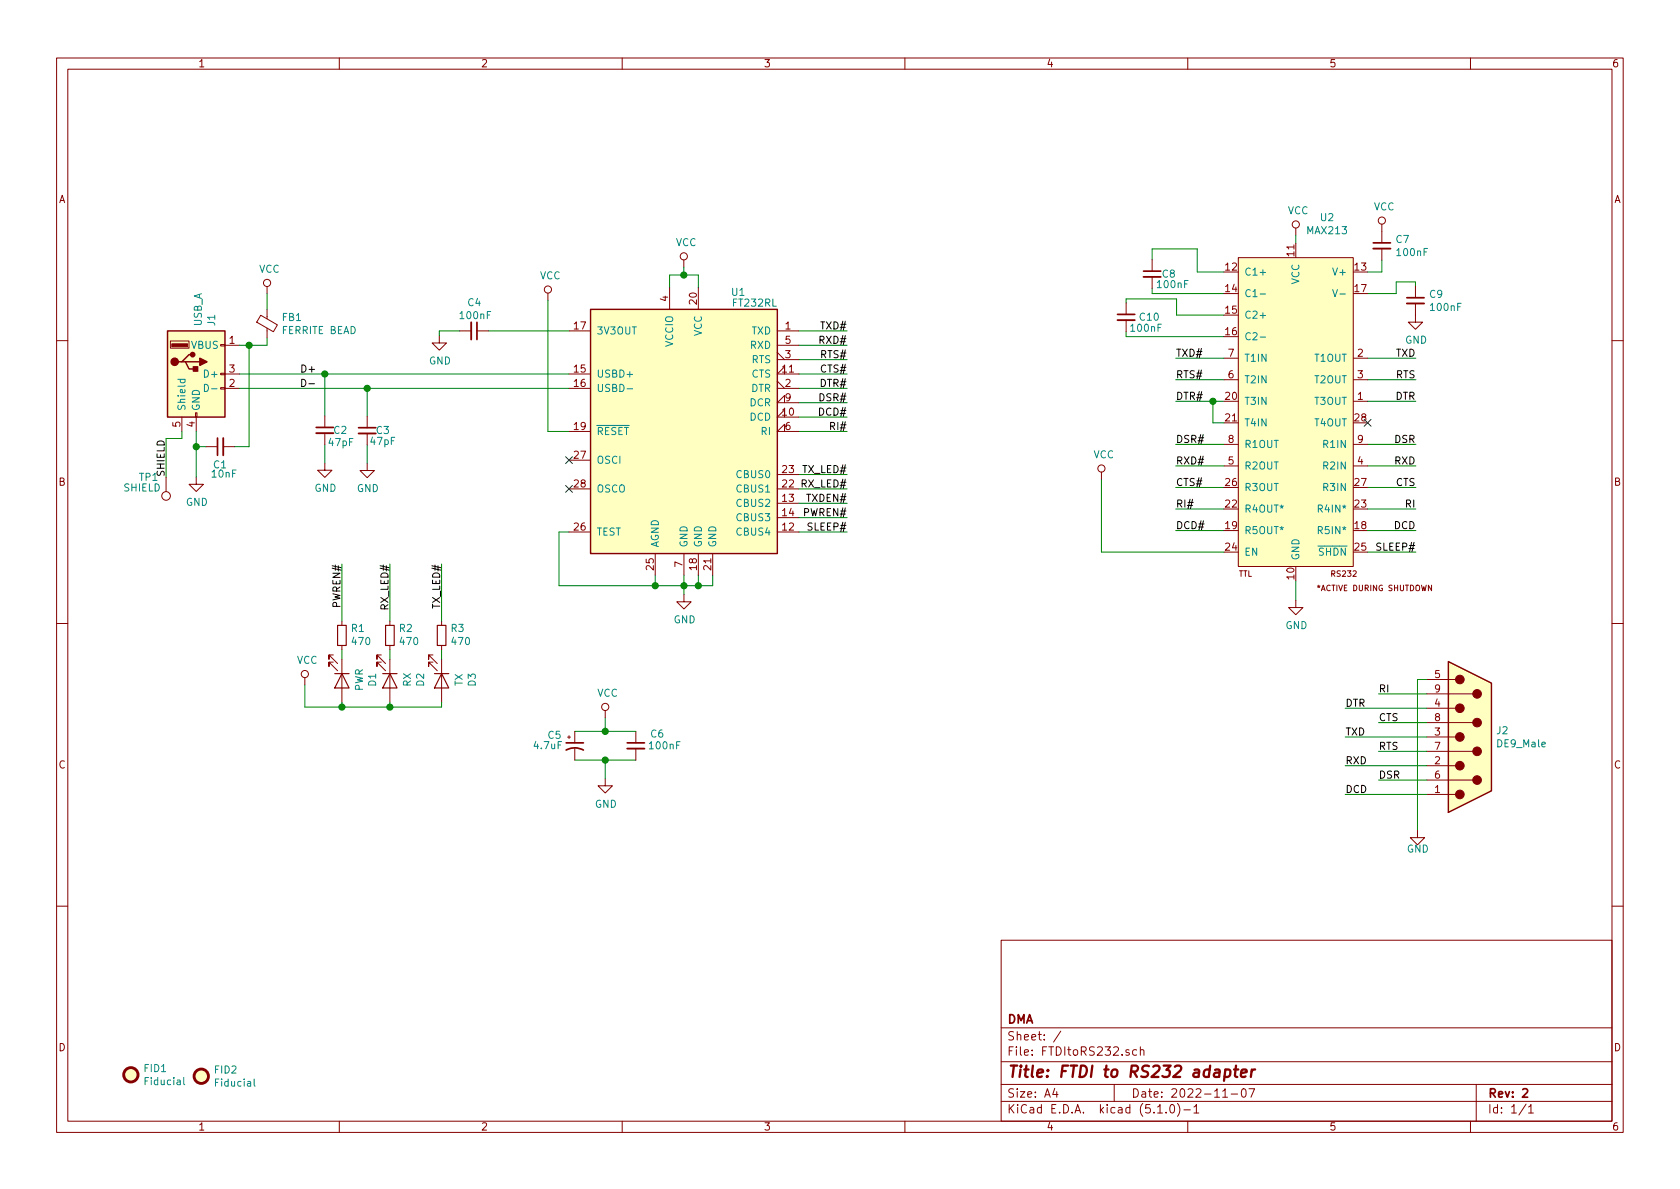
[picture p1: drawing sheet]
EESchema Schematic File Version 4
LIBS:FTDItoRS232-cache
EELAYER 29 0
EELAYER END
$Descr A4 11693 8268
encoding utf-8
Sheet 1 1
Title "FTDI to RS232 adapter"
Date "2022-11-07"
Rev "2"
Comp "DMA"
Comment1 ""
Comment2 ""
Comment3 ""
Comment4 ""
$EndDescr
$Comp
L Device:LED D3
U 1 1
P 3074 4730
F 0 "D3" H 3067 4946 50  0000 C CNN
F 1 "TX" H 3067 4855 50  0000 C CNN
F 2 "LED_SMD:LED_0805_2012Metric" H 3074 4730 50  0001 C CNN
F 3 "~" H 3074 4730 50  0001 C CNN
	1    3074 4730
	0    1    1    0   
$EndComp
$Comp
L Device:LED D2
U 1 1
P 2714 4730
F 0 "D2" H 2707 4946 50  0000 C CNN
F 1 "RX" H 2707 4855 50  0000 C CNN
F 2 "LED_SMD:LED_0805_2012Metric" H 2714 4730 50  0001 C CNN
F 3 "~" H 2714 4730 50  0001 C CNN
	1    2714 4730
	0    1    1    0   
$EndComp
Wire Wire Line
	3961 2994 3814 2994
Wire Wire Line
	3961 3694 3891 3694
Wire Wire Line
	3891 3694 3891 4068
Wire Wire Line
	3891 4068 4561 4068
Wire Wire Line
	4961 4068 4961 3994
Wire Wire Line
	4561 3994 4561 4068
Connection ~ 4561 4068
Wire Wire Line
	4561 4068 4761 4068
Wire Wire Line
	4761 3994 4761 4068
Connection ~ 4761 4068
Wire Wire Line
	4761 4068 4861 4068
Wire Wire Line
	4861 3994 4861 4068
Connection ~ 4861 4068
Wire Wire Line
	4861 4068 4961 4068
Wire Wire Line
	4761 4068 4761 4130
$Comp
L power:GND #PWR0103
U 1 1
P 4761 4130
F 0 "#PWR0103" H 4761 3880 50  0001 C CNN
F 1 "GND" H 4766 3957 50  0000 C CNN
F 2 "" H 4761 4130 50  0001 C CNN
F 3 "" H 4761 4130 50  0001 C CNN
	1    4761 4130
	1    0    0    -1  
$EndComp
Wire Wire Line
	4661 1994 4661 1905
Wire Wire Line
	4861 1905 4861 1994
Wire Wire Line
	3074 4880 3074 4913
Wire Wire Line
	3074 4913 2714 4913
Wire Wire Line
	2714 4913 2714 4880
Connection ~ 2714 4913
Text Label 2714 3917 3    50   ~ 0
RX_LED#
Wire Wire Line
	5561 3294 5897 3294
Wire Wire Line
	5561 3694 5897 3694
Wire Wire Line
	5561 2994 5897 2994
Wire Wire Line
	5561 2794 5897 2794
Wire Wire Line
	5561 2694 5897 2694
Wire Wire Line
	5561 2594 5897 2594
Wire Wire Line
	5561 2494 5897 2494
Wire Wire Line
	5561 2394 5897 2394
Text Label 3074 3917 3    50   ~ 0
TX_LED#
Text Label 5897 2394 2    50   ~ 0
RXD#
Text Label 5897 2494 2    50   ~ 0
RTS#
Text Label 5897 2594 2    50   ~ 0
CTS#
Text Label 5897 2694 2    50   ~ 0
DTR#
Text Label 5897 2794 2    50   ~ 0
DSR#
Text Label 5897 2994 2    50   ~ 0
RI#
Wire Wire Line
	2380 4580 2380 4514
Wire Wire Line
	2714 4580 2714 4514
Wire Wire Line
	3074 4580 3074 4514
$Comp
L power:GND #PWR0107
U 1 1
P 3058 2328
F 0 "#PWR0107" H 3058 2078 50  0001 C CNN
F 1 "GND" H 3063 2155 50  0000 C CNN
F 2 "" H 3058 2328 50  0001 C CNN
F 3 "" H 3058 2328 50  0001 C CNN
	1    3058 2328
	1    0    0    -1  
$EndComp
$Comp
L Device:LED D1
U 1 1
P 2380 4730
F 0 "D1" H 2373 4946 50  0000 C CNN
F 1 "PWR" H 2373 4855 50  0000 C CNN
F 2 "LED_SMD:LED_0805_2012Metric" H 2380 4730 50  0001 C CNN
F 3 "~" H 2380 4730 50  0001 C CNN
	1    2380 4730
	0    1    1    0   
$EndComp
Wire Wire Line
	2122 4913 2122 4758
Wire Wire Line
	2122 4913 2380 4913
Wire Wire Line
	2380 4880 2380 4913
Connection ~ 2380 4913
Wire Wire Line
	2380 4913 2714 4913
Text Label 2380 3917 3    50   ~ 0
PWREN#
Text Label 5897 2294 2    50   ~ 0
TXD#
Wire Wire Line
	5561 2294 5897 2294
Wire Wire Line
	7839 2071 7839 2099
Wire Wire Line
	7839 2334 7839 2299
Wire Wire Line
	9619 1884 9619 1801
Wire Wire Line
	9520 1884 9619 1884
Wire Wire Line
	9853 1953 9853 1983
$Comp
L power:GND #PWR0108
U 1 1
P 9853 2183
F 0 "#PWR0108" H 9853 1933 50  0001 C CNN
F 1 "GND" H 9858 2010 50  0000 C CNN
F 2 "" H 9853 2183 50  0001 C CNN
F 3 "" H 9853 2183 50  0001 C CNN
	1    9853 2183
	1    0    0    -1  
$EndComp
Wire Wire Line
	9719 1953 9853 1953
Wire Wire Line
	9520 2034 9719 2034
Wire Wire Line
	9719 2034 9719 1953
Wire Wire Line
	9020 4034 9020 4170
$Comp
L power:GND #PWR0110
U 1 1
P 9020 4170
F 0 "#PWR0110" H 9020 3920 50  0001 C CNN
F 1 "GND" H 9025 3997 50  0000 C CNN
F 2 "" H 9020 4170 50  0001 C CNN
F 3 "" H 9020 4170 50  0001 C CNN
	1    9020 4170
	1    0    0    -1  
$EndComp
Wire Wire Line
	8184 3534 8520 3534
Wire Wire Line
	7839 2334 8520 2334
Wire Wire Line
	7839 2071 8190 2071
Wire Wire Line
	8190 2184 8190 2071
Wire Wire Line
	8520 2184 8190 2184
Wire Wire Line
	8020 1723 8020 1798
Wire Wire Line
	8334 1723 8020 1723
Wire Wire Line
	8334 1884 8334 1723
Wire Wire Line
	8520 1884 8334 1884
Wire Wire Line
	8020 2034 8020 1998
Wire Wire Line
	8520 2034 8020 2034
Wire Wire Line
	8520 2634 8184 2634
Text Label 8184 2634 0    50   ~ 0
RTS#
Text Label 8184 2784 0    50   ~ 0
DTR#
Wire Wire Line
	8520 2784 8443 2784
Text Label 8184 3384 0    50   ~ 0
CTS#
Wire Wire Line
	8520 3384 8184 3384
Text Label 8184 3684 0    50   ~ 0
DCD#
Wire Wire Line
	8520 3684 8184 3684
Text Label 8184 3534 0    50   ~ 0
RI#
Text Label 8184 3234 0    50   ~ 0
RXD#
Wire Wire Line
	8184 3234 8520 3234
Text Label 5897 2894 2    50   ~ 0
DCD#
Wire Wire Line
	5897 2894 5561 2894
Wire Wire Line
	3058 2294 3058 2328
Wire Wire Line
	3058 2294 3200 2294
Wire Wire Line
	3400 2294 3961 2294
$Comp
L power:GND #PWR0115
U 1 1
P 4213 5411
F 0 "#PWR0115" H 4213 5161 50  0001 C CNN
F 1 "GND" H 4218 5235 50  0000 C CNN
F 2 "" H 4213 5411 50  0001 C CNN
F 3 "" H 4213 5411 50  0001 C CNN
	1    4213 5411
	1    0    0    -1  
$EndComp
$Comp
L Interface_USB:FT232RL U1
U 1 1
P 4761 2994
F 0 "U1" H 5139 3965 50  0000 C CNN
F 1 "FT232RL" H 5252 3890 50  0000 C CNN
F 2 "Package_SO:SSOP-28_5.3x10.2mm_P0.65mm" H 4761 2994 50  0001 C CNN
F 3 "http://www.ftdichip.com/Products/ICs/FT232RL.htm" H 4761 2994 50  0001 C CNN
	1    4761 2994
	1    0    0    -1  
$EndComp
Text Label 5897 3594 2    50   ~ 0
PWREN#
Text Label 5897 3494 2    50   ~ 0
TXDEN#
Text Label 5897 3694 2    50   ~ 0
SLEEP#
Wire Wire Line
	5561 3594 5897 3594
Wire Wire Line
	5561 3494 5897 3494
Wire Wire Line
	5561 3394 5897 3394
Text Label 5897 3394 2    50   ~ 0
RX_LED#
Text Label 5897 3294 2    50   ~ 0
TX_LED#
Wire Wire Line
	4213 5282 4426 5282
Wire Wire Line
	4213 5282 4001 5282
Connection ~ 4213 5282
Wire Wire Line
	4213 5082 4001 5082
Connection ~ 4213 5082
Wire Wire Line
	4213 5281 4213 5282
Wire Wire Line
	4213 5282 4213 5411
Wire Wire Line
	4213 5082 4213 4987
$Comp
L power:VCC #PWR0104
U 1 1
P 4213 4987
F 0 "#PWR0104" H 4213 4837 50  0001 C CNN
F 1 "VCC" H 4230 5160 50  0000 C CNN
F 2 "" H 4213 4987 50  0001 C CNN
F 3 "" H 4213 4987 50  0001 C CNN
	1    4213 4987
	1    0    0    -1  
$EndComp
$Comp
L power:VCC #PWR0106
U 1 1
P 3814 2081
F 0 "#PWR0106" H 3814 1931 50  0001 C CNN
F 1 "VCC" H 3831 2254 50  0000 C CNN
F 2 "" H 3814 2081 50  0001 C CNN
F 3 "" H 3814 2081 50  0001 C CNN
	1    3814 2081
	1    0    0    -1  
$EndComp
Wire Wire Line
	4661 1905 4760 1905
$Comp
L power:VCC #PWR0109
U 1 1
P 4760 1850
F 0 "#PWR0109" H 4760 1700 50  0001 C CNN
F 1 "VCC" H 4777 2023 50  0000 C CNN
F 2 "" H 4760 1850 50  0001 C CNN
F 3 "" H 4760 1850 50  0001 C CNN
	1    4760 1850
	1    0    0    -1  
$EndComp
$Comp
L power:VCC #PWR0111
U 1 1
P 9020 1628
F 0 "#PWR0111" H 9020 1478 50  0001 C CNN
F 1 "VCC" H 9037 1801 50  0000 C CNN
F 2 "" H 9020 1628 50  0001 C CNN
F 3 "" H 9020 1628 50  0001 C CNN
	1    9020 1628
	1    0    0    -1  
$EndComp
$Comp
L power:VCC #PWR0113
U 1 1
P 9619 1601
F 0 "#PWR0113" H 9619 1451 50  0001 C CNN
F 1 "VCC" H 9636 1774 50  0000 C CNN
F 2 "" H 9619 1601 50  0001 C CNN
F 3 "" H 9619 1601 50  0001 C CNN
	1    9619 1601
	1    0    0    -1  
$EndComp
$Comp
L power:VCC #PWR0117
U 1 1
P 2122 4758
F 0 "#PWR0117" H 2122 4608 50  0001 C CNN
F 1 "VCC" H 2139 4931 50  0000 C CNN
F 2 "" H 2122 4758 50  0001 C CNN
F 3 "" H 2122 4758 50  0001 C CNN
	1    2122 4758
	1    0    0    -1  
$EndComp
Wire Wire Line
	9020 1684 9020 1628
Wire Wire Line
	4760 1905 4760 1850
Connection ~ 4760 1905
Wire Wire Line
	4760 1905 4861 1905
$Comp
L Device:C_Small C9
U 1 1
P 9853 2083
F 0 "C9" H 9945 2129 50  0000 L CNN
F 1 "100nF" H 9945 2038 50  0000 L CNN
F 2 "Capacitor_SMD:C_0603_1608Metric" H 9853 2083 50  0001 C CNN
F 3 "~" H 9853 2083 50  0001 C CNN
	1    9853 2083
	1    0    0    -1  
$EndComp
$Comp
L Device:C_Small C7
U 1 1
P 9619 1701
F 0 "C7" H 9711 1747 50  0000 L CNN
F 1 "100nF" H 9711 1656 50  0000 L CNN
F 2 "Capacitor_SMD:C_0603_1608Metric" H 9619 1701 50  0001 C CNN
F 3 "~" H 9619 1701 50  0001 C CNN
	1    9619 1701
	1    0    0    -1  
$EndComp
$Comp
L Device:C_Small C10
U 1 1
P 7839 2199
F 0 "C10" H 7925 2202 50  0000 L CNN
F 1 "100nF" H 7859 2125 50  0000 L CNN
F 2 "Capacitor_SMD:C_0603_1608Metric" H 7839 2199 50  0001 C CNN
F 3 "~" H 7839 2199 50  0001 C CNN
	1    7839 2199
	1    0    0    -1  
$EndComp
$Comp
L Device:C_Small C8
U 1 1
P 8020 1898
F 0 "C8" H 8084 1900 50  0000 L CNN
F 1 "100nF" H 8044 1827 50  0000 L CNN
F 2 "Capacitor_SMD:C_0603_1608Metric" H 8020 1898 50  0001 C CNN
F 3 "~" H 8020 1898 50  0001 C CNN
	1    8020 1898
	1    0    0    -1  
$EndComp
$Comp
L Device:C_Small C6
U 1 1
P 4426 5182
F 0 "C6" H 4523 5266 50  0000 L CNN
F 1 "100nF" H 4508 5184 50  0000 L CNN
F 2 "Capacitor_SMD:C_0603_1608Metric" H 4426 5182 50  0001 C CNN
F 3 "~" H 4426 5182 50  0001 C CNN
	1    4426 5182
	1    0    0    -1  
$EndComp
$Comp
L Device:C_Small C4
U 1 1
P 3300 2294
F 0 "C4" V 3101 2244 50  0000 L CNN
F 1 "100nF" V 3191 2184 50  0000 L CNN
F 2 "Capacitor_SMD:C_0603_1608Metric" H 3300 2294 50  0001 C CNN
F 3 "~" H 3300 2294 50  0001 C CNN
	1    3300 2294
	0    1    1    0   
$EndComp
$Comp
L Device:CP1_Small C5
U 1 1
P 4001 5182
F 0 "C5" H 3808 5257 50  0000 L CNN
F 1 "4.7uF" H 3707 5185 50  0000 L CNN
F 2 "Capacitor_Tantalum_SMD:CP_EIA-3216-18_Kemet-A" H 4001 5182 50  0001 C CNN
F 3 "~" H 4001 5182 50  0001 C CNN
	1    4001 5182
	1    0    0    -1  
$EndComp
Wire Wire Line
	4426 5082 4213 5082
$Comp
L Device:R_Small R1
U 1 1
P 2380 4414
F 0 "R1" H 2321 4368 50  0000 R CNN
F 1 "470" H 2321 4459 50  0000 R CNN
F 2 "Resistor_SMD:R_0603_1608Metric" H 2380 4414 50  0001 C CNN
F 3 "~" H 2380 4414 50  0001 C CNN
	1    2380 4414
	-1   0    0    1   
$EndComp
$Comp
L Device:R_Small R2
U 1 1
P 2714 4414
F 0 "R2" H 2655 4368 50  0000 R CNN
F 1 "470" H 2655 4459 50  0000 R CNN
F 2 "Resistor_SMD:R_0603_1608Metric" H 2714 4414 50  0001 C CNN
F 3 "~" H 2714 4414 50  0001 C CNN
	1    2714 4414
	-1   0    0    1   
$EndComp
$Comp
L Device:R_Small R3
U 1 1
P 3074 4414
F 0 "R3" H 3015 4368 50  0000 R CNN
F 1 "470" H 3015 4459 50  0000 R CNN
F 2 "Resistor_SMD:R_0603_1608Metric" H 3074 4414 50  0001 C CNN
F 3 "~" H 3074 4414 50  0001 C CNN
	1    3074 4414
	-1   0    0    1   
$EndComp
Wire Wire Line
	3814 2081 3814 2994
Wire Wire Line
	2380 4314 2380 3917
Wire Wire Line
	3074 4314 3074 3917
Wire Wire Line
	2714 4314 2714 3917
Wire Wire Line
	9520 2484 9856 2484
Wire Wire Line
	9520 2634 9856 2634
Wire Wire Line
	9520 3234 9856 3234
Wire Wire Line
	9520 3534 9856 3534
Wire Wire Line
	9520 3084 9856 3084
Wire Wire Line
	9520 3384 9856 3384
Text Label 9856 3384 2    50   ~ 0
CTS
Text Label 9856 2634 2    50   ~ 0
RTS
Text Label 9856 3084 2    50   ~ 0
DSR
Text Label 9856 3534 2    50   ~ 0
RI
Text Label 9856 2484 2    50   ~ 0
TXD
Text Label 9856 3234 2    50   ~ 0
RXD
Wire Wire Line
	9596 4821 9932 4821
Wire Wire Line
	9867 4721 9867 5772
$Comp
L Connector:DB9_Male J2
U 1 1
P 10232 5121
F 0 "J2" H 10412 5167 50  0000 L CNN
F 1 "DE9_Male" H 10412 5076 50  0000 L CNN
F 2 "Connector_Dsub:DSUB-9_Male_EdgeMount_P2.77mm" H 10232 5121 50  0001 C CNN
F 3 " ~" H 10232 5121 50  0001 C CNN
	1    10232 5121
	1    0    0    -1  
$EndComp
$Comp
L power:GND #PWR0112
U 1 1
P 9867 5772
F 0 "#PWR0112" H 9867 5522 50  0001 C CNN
F 1 "GND" H 9870 5645 50  0000 C CNN
F 2 "" H 9867 5772 50  0001 C CNN
F 3 "" H 9867 5772 50  0001 C CNN
	1    9867 5772
	1    0    0    -1  
$EndComp
Wire Wire Line
	9932 4721 9867 4721
Text Label 9596 4821 0    50   ~ 0
RI
Text Label 9596 5021 0    50   ~ 0
CTS
Text Label 9596 5221 0    50   ~ 0
RTS
Text Label 9596 5421 0    50   ~ 0
DSR
Text Label 9364 4921 0    50   ~ 0
DTR
Text Label 9364 5121 0    50   ~ 0
TXD
Text Label 9364 5321 0    50   ~ 0
RXD
Text Label 9364 5521 0    50   ~ 0
DCD
Wire Wire Line
	9932 5521 9364 5521
Wire Wire Line
	9932 5321 9364 5321
Wire Wire Line
	9932 5121 9364 5121
Wire Wire Line
	9932 4921 9364 4921
Wire Wire Line
	9596 5421 9932 5421
Wire Wire Line
	9596 5221 9932 5221
Wire Wire Line
	9596 5021 9932 5021
$Comp
L Mechanical:Fiducial FID1
U 1 1
P 911 7473
F 0 "FID1" H 996 7519 50  0000 L CNN
F 1 "Fiducial" H 996 7428 50  0000 L CNN
F 2 "Fiducial:Fiducial_1mm_Mask2mm" H 911 7473 50  0001 C CNN
F 3 "~" H 911 7473 50  0001 C CNN
	1    911  7473
	1    0    0    -1  
$EndComp
$Comp
L MAX213:MAX213 U2
U 1 1
P 9020 2734
F 0 "U2" H 9238 3965 50  0000 C CNN
F 1 "MAX213" H 9238 3874 50  0000 C CNN
F 2 "Package_SO:SSOP-28_5.3x10.2mm_P0.65mm" H 8720 3734 50  0001 C CNN
F 3 "" H 8720 3734 50  0001 C CNN
	1    9020 2734
	1    0    0    -1  
$EndComp
Wire Wire Line
	9856 3834 9520 3834
Text Label 9856 3834 2    50   ~ 0
SLEEP#
Wire Wire Line
	9520 2784 9856 2784
Text Label 9856 2784 2    50   ~ 0
DTR
Wire Wire Line
	8520 2484 8184 2484
Text Label 8184 2484 0    50   ~ 0
TXD#
Text Label 8184 3084 0    50   ~ 0
DSR#
Wire Wire Line
	8520 3084 8184 3084
NoConn ~ 9520 2934
Wire Wire Line
	8520 3834 7667 3834
Wire Wire Line
	7667 3834 7667 3327
$Comp
L power:VCC #PWR0116
U 1 1
P 7667 3327
F 0 "#PWR0116" H 7667 3177 50  0001 C CNN
F 1 "VCC" H 7684 3500 50  0000 C CNN
F 2 "" H 7667 3327 50  0001 C CNN
F 3 "" H 7667 3327 50  0001 C CNN
	1    7667 3327
	1    0    0    -1  
$EndComp
Wire Wire Line
	8520 2934 8443 2934
Wire Wire Line
	8443 2934 8443 2784
Connection ~ 8443 2784
Wire Wire Line
	8443 2784 8184 2784
Text Label 9856 3684 2    50   ~ 0
DCD
Wire Wire Line
	9520 3684 9856 3684
Text Label 2087 2594 0    50   ~ 0
D+
Text Label 2086 2694 0    50   ~ 0
D-
Wire Wire Line
	1156 3043 1156 3313
$Comp
L power:VCC #PWR0105
U 1 1
P 1859 2035
F 0 "#PWR0105" H 1859 1885 50  0001 C CNN
F 1 "VCC" H 1876 2208 50  0000 C CNN
F 2 "" H 1859 2035 50  0001 C CNN
F 3 "" H 1859 2035 50  0001 C CNN
	1    1859 2035
	1    0    0    -1  
$EndComp
$Comp
L Device:C_Small C1
U 1 1
P 1534 3100
F 0 "C1" V 1405 3050 50  0000 L CNN
F 1 "10nF" V 1341 2980 50  0000 L CNN
F 2 "Capacitor_SMD:C_0603_1608Metric" H 1534 3100 50  0001 C CNN
F 3 "~" H 1534 3100 50  0001 C CNN
	1    1534 3100
	0    -1   -1   0   
$EndComp
$Comp
L Connector:TestPoint TP1
U 1 1
P 1156 3313
F 0 "TP1" H 1348 3316 50  0000 R CNN
F 1 "SHIELD" H 1456 3390 50  0000 R CNN
F 2 "TestPoint:TestPoint_THTPad_1.0x1.0mm_Drill0.5mm" H 1356 3313 50  0001 C CNN
F 3 "~" H 1356 3313 50  0001 C CNN
	1    1156 3313
	-1   0    0    1   
$EndComp
Connection ~ 2556 2694
Wire Wire Line
	2261 2594 1666 2594
Connection ~ 2261 2594
$Comp
L Device:Ferrite_Bead_Small FB1
U 1 1
P 1859 2244
F 0 "FB1" H 1959 2290 50  0000 L CNN
F 1 "FERRITE BEAD" H 1959 2199 50  0000 L CNN
F 2 "Inductor_SMD:L_0805_2012Metric_Pad1.15x1.40mm_HandSolder" V 1789 2244 50  0001 C CNN
F 3 "~" H 1859 2244 50  0001 C CNN
	1    1859 2244
	1    0    0    -1  
$EndComp
$Comp
L power:GND #PWR0114
U 1 1
P 1366 3312
F 0 "#PWR0114" H 1366 3062 50  0001 C CNN
F 1 "GND" H 1371 3139 50  0000 C CNN
F 2 "" H 1366 3312 50  0001 C CNN
F 3 "" H 1366 3312 50  0001 C CNN
	1    1366 3312
	1    0    0    -1  
$EndComp
Wire Wire Line
	1859 2144 1859 2035
Connection ~ 1734 2394
Wire Wire Line
	1734 3100 1734 2394
Wire Wire Line
	1634 3100 1734 3100
Wire Wire Line
	1366 3100 1366 3312
Connection ~ 1366 3100
Wire Wire Line
	1434 3100 1366 3100
$Comp
L Connector:USB_A J1
U 1 1
P 1366 2594
F 0 "J1" V 1471 2923 50  0000 L CNN
F 1 "USB_A" V 1378 2923 50  0000 L CNN
F 2 "USB_A_Plug:USB_A_Plug_Horizontal" H 1516 2544 50  0001 C CNN
F 3 " ~" H 1516 2544 50  0001 C CNN
	1    1366 2594
	1    0    0    -1  
$EndComp
Wire Wire Line
	1366 2994 1366 3100
Wire Wire Line
	1266 2994 1266 3043
Wire Wire Line
	1266 3043 1156 3043
Text Label 1156 3313 1    50   ~ 0
SHIELD
Wire Wire Line
	1666 2394 1734 2394
Wire Wire Line
	1859 2344 1859 2394
Wire Wire Line
	1734 2394 1859 2394
Wire Wire Line
	1666 2694 2556 2694
Wire Wire Line
	2556 2888 2556 2694
Wire Wire Line
	2261 2886 2261 2594
$Comp
L power:GND #PWR0102
U 1 1
P 2261 3214
F 0 "#PWR0102" H 2261 2964 50  0001 C CNN
F 1 "GND" H 2266 3041 50  0000 C CNN
F 2 "" H 2261 3214 50  0001 C CNN
F 3 "" H 2261 3214 50  0001 C CNN
	1    2261 3214
	1    0    0    -1  
$EndComp
$Comp
L power:GND #PWR0101
U 1 1
P 2556 3216
F 0 "#PWR0101" H 2556 2966 50  0001 C CNN
F 1 "GND" H 2561 3043 50  0000 C CNN
F 2 "" H 2556 3216 50  0001 C CNN
F 3 "" H 2556 3216 50  0001 C CNN
	1    2556 3216
	1    0    0    -1  
$EndComp
Wire Wire Line
	2261 3086 2261 3214
Wire Wire Line
	2556 3088 2556 3216
$Comp
L Device:C_Small C2
U 1 1
P 2261 2986
F 0 "C2" H 2317 2988 50  0000 L CNN
F 1 "47pF" H 2279 2903 50  0000 L CNN
F 2 "Capacitor_SMD:C_0603_1608Metric" H 2261 2986 50  0001 C CNN
F 3 "~" H 2261 2986 50  0001 C CNN
	1    2261 2986
	1    0    0    -1  
$EndComp
$Comp
L Device:C_Small C3
U 1 1
P 2556 2988
F 0 "C3" H 2613 2991 50  0000 L CNN
F 1 "47pF" H 2570 2915 50  0000 L CNN
F 2 "Capacitor_SMD:C_0603_1608Metric" H 2556 2988 50  0001 C CNN
F 3 "~" H 2556 2988 50  0001 C CNN
	1    2556 2988
	1    0    0    -1  
$EndComp
Wire Wire Line
	2261 2594 3961 2594
Wire Wire Line
	2556 2694 3961 2694
$Comp
L Mechanical:Fiducial FID2
U 1 1
P 1401 7483
F 0 "FID2" H 1486 7529 50  0000 L CNN
F 1 "Fiducial" H 1486 7438 50  0000 L CNN
F 2 "Fiducial:Fiducial_1mm_Mask2mm" H 1401 7483 50  0001 C CNN
F 3 "~" H 1401 7483 50  0001 C CNN
	1    1401 7483
	1    0    0    -1  
$EndComp
NoConn ~ 3961 3194
NoConn ~ 3961 3394
$EndSCHEMATC
